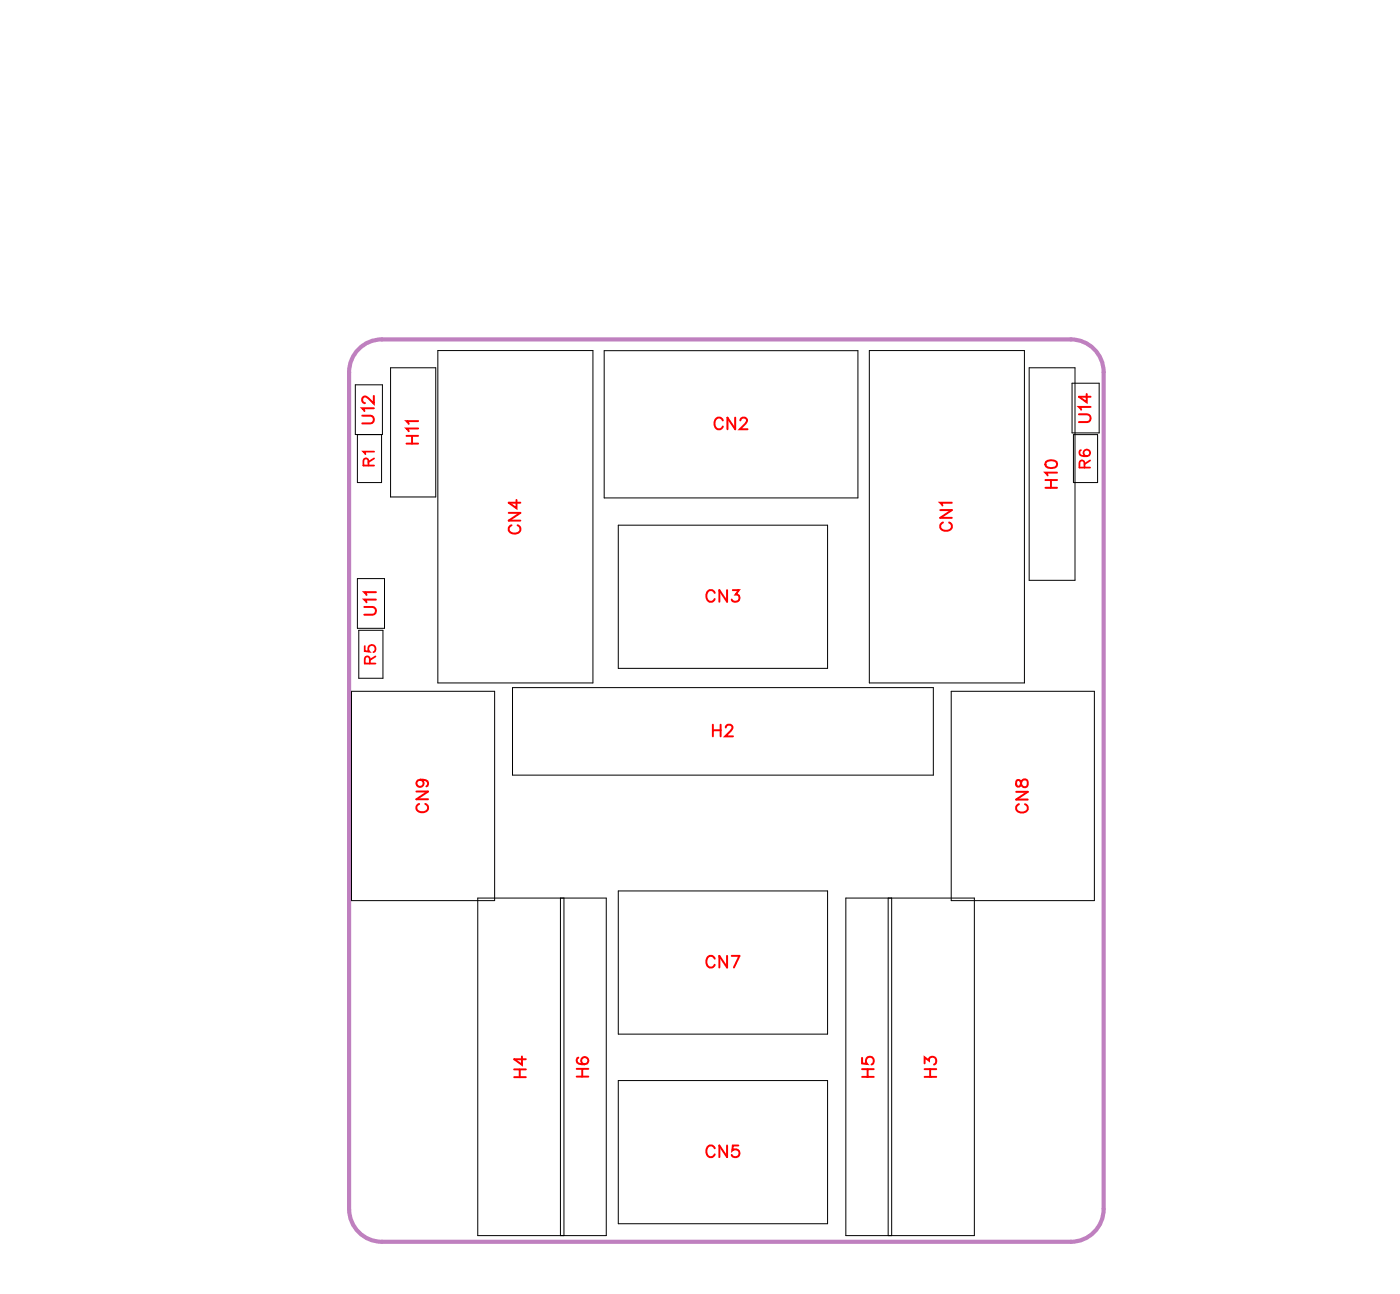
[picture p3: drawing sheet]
<svg xmlns="http://www.w3.org/2000/svg" width="85mm" height="79mm" viewBox="0 0 85 79" stroke-linecap="round" stroke-linejoin="round" font-family="sans-serif">
<path d="M21.9 21.3l.4-.3 .4-.2 .6-.1h42a2 2 0 0 1 2 2v51a2 2 0 0 1-2 2h-42a2 2 0 0 1-2-2v-51l.1-.5 .2-.5z" fill="none" stroke="#bf80bf" stroke-width=".25"/>
<g fill="none" stroke="#000" stroke-width=".06">
<path d="M21.7 23.5h1.6v3h-1.6zM21.8 26.5v2.9h1.5v-2.9M21.8 35.3h1.6v3h-1.6zM21.9 38.4h1.4v2.9h-1.4zM23.8 22.4h2.8v7.9h-2.8zM26.7 21.4h9.4v20.2h-9.4zM36.8 21.4h15.5v8.9h-15.5zM37.7 32h12.8v8.7h-12.8zM53 21.4h9.5v20.2h-9.5zM62.7 22.4h2.8v13h-2.8zM65.4 23.4h1.6v3h-1.6zM65.4 26.5h1.5v2.9h-1.5z"/>
<path d="M21.4 42.1h8.8v12.8h-8.8zM29.1 54.7h7.9v20.6h-7.9zM31.2 41.9h25.7v5.3h-25.7zM34.2 54.7v20.6M34.4 54.7v20.6M37.7 54.3h12.8v8.7h-12.8zM51.6 54.7h7.8v20.6h-7.8zM54.1 54.7v20.6M54.4 54.7v20.6M58 42.1h8.7v12.8h-8.7zM37.7 65.9h12.8v8.7h-12.8z"/>
</g>
<path d="M22.2 39.4v.3h.3a.23 .23 0 0 1 0-.3 .23 .23 0 0 1 .4 0 .23 .23 0 0 1-.1 .4M22.5 28.4l-.1-.4h-.2v.4h.6M22.8 27.5h-.6l.1 .2M22.8 27.9l-.3 .3M65.9 27.4l-.1 .1a.32 .32 0 0 0 .3 .4 .32 .32 0 0 0 .4-.3 .2 .2 0 0 0-.2-.2 .2 .2 0 0 0-.2 .2 .2 .2 0 0 0 .1 .2M66.1 28.5v-.4h-.2l-.1 .4h.7M66.5 28.1l-.4 .2M22.5 40.4v-.3l-.2-.1-.1 .4h.7M22.9 40l-.4 .2" fill="none" stroke="#f00" stroke-width=".11"/>
<g fill="none" stroke="#f00" stroke-width=".12">
<path d="M22.1 25.3h.5l.2 .2-.1 .3h-.6M22.2 37h.5l.2 .2-.1 .2-.6 .1M22.8 24.9h-.7l.1 .2M22.8 24.1v.5l-.3-.3-.3-.1-.1 .1v.1l.2 .2M22.9 36.5h-.7l.1 .2M22.9 36.1h-.7l.1 .2M24.8 27h.7M24.8 26.6h.7M25.1 26.6v.4M25.5 26.1h-.7l.1 .2M25.5 25.7h-.7l.1 .1M31 31.3h.7l-.7 .4h.7"/>
<path d="M31.2 32a.26 .26 0 0 0-.2 .3 .26 .26 0 0 0 .3 .2h.2a.26 .26 0 0 0 .2-.2 .26 .26 0 0 0-.1-.3M31.5 30.5v.5l-.5-.4h.7M43.6 36.1a.26 .26 0 0 0-.3-.1 .26 .26 0 0 0-.2 .2v.2a.26 .26 0 0 0 .2 .3 .26 .26 0 0 0 .3-.2M44.1 25.6a.26 .26 0 0 0-.3-.1 .26 .26 0 0 0-.2 .2v.2a.26 .26 0 0 0 .2 .3 .26 .26 0 0 0 .3-.2M44.3 36v.7l-.4-.7v.7M44.7 36h.3l-.2 .2a.24 .24 0 0 1 .2 .4 .24 .24 0 0 1-.4-.1M44.8 25.5v.7l-.5-.7v.7M45.1 25.6l.2-.1h.1l.1 .1-.1 .2-.3 .4h.5M57.3 31.1h.7l-.7 .5h.7M57.5 31.8a.26 .26 0 0 0-.2 .3 .26 .26 0 0 0 .3 .3h.2a.26 .26 0 0 0 .2-.3 .26 .26 0 0 0-.1-.3M58 30.6h-.7l.2 .2M63.7 29.7h.7"/>
<path d="M63.7 29.3h.7M63.8 28.2l.2-.1a.3 .3 0 0 1 .4 .2 .38 .38 0 0 1-.3 .2 .38 .38 0 0 1-.4-.2zM64.1 29.3v.4M64.4 28.8h-.7l.2 .2M65.8 25.3h.5l.2 .2-.1 .2h-.6M66.2 24v.5l-.4-.3h.7M66.5 24.8h-.7l.1 .2M25.4 48.2h.7l-.7 .5h.7M25.6 49a.26 .26 0 0 0-.2 .3 .26 .26 0 0 0 .3 .2h.1a.26 .26 0 0 0 .3-.2 .26 .26 0 0 0-.2-.3M25.6 47.5a.22 .22 0 0 1 .2 .3 .22 .22 0 0 1-.3 .1 .22 .22 0 0 1 0-.3l.1-.1a.34 .34 0 0 1 .5 .3l-.1 .1M43.5 44.2v.7M43.5 44.5h.4"/>
<path d="M43.6 58.4a.26 .26 0 0 0-.3-.1 .26 .26 0 0 0-.2 .2v.2a.26 .26 0 0 0 .2 .3 .26 .26 0 0 0 .3-.2M43.9 44.2v.7M44.2 44.3l.2-.1h.1l.2 .1-.1 .2-.4 .4h.5M44.3 58.3v.7l-.4-.7v.7M44.6 58.3h.5l-.4 .7M61.9 48.3h.8l-.8 .4h.8M62 47.6v.3h.1l.3-.4a.24 .24 0 0 1 .3 .2 .24 .24 0 0 1-.3 .3l-.1-.1-.1-.3zM62.1 49a.26 .26 0 0 0-.2 .3 .26 .26 0 0 0 .3 .2h.2a.26 .26 0 0 0 .3-.2 .26 .26 0 0 0-.2-.3M31.3 65.7h.8M31.3 65.2h.8M31.7 65.2v.5M31.8 64.4v.5l-.5-.3h.8"/>
<path d="M35.2 65.1h.7M35.2 65.6h.7M35.3 64.5h-.1a.35 .35 0 0 0 .2 .4 .35 .35 0 0 0 .5-.2 .22 .22 0 0 0-.2-.3 .22 .22 0 0 0-.3 .2 .22 .22 0 0 0 .2 .3M35.5 65.1v.5M43.6 70a.26 .26 0 0 0-.3-.2 .26 .26 0 0 0-.2 .3v.2a.26 .26 0 0 0 .2 .2 .26 .26 0 0 0 .3-.1M44.3 69.8v.7l-.4-.7v.7M45 69.8h-.3l-.1 .3a.25 .25 0 0 1 .4 0 .25 .25 0 0 1 0 .4 .25 .25 0 0 1-.4-.1M52.6 64.5v.3l.3 .1a.25 .25 0 0 1 0-.4 .25 .25 0 0 1 .3 0 .25 .25 0 0 1-.1 .4M52.6 65.6h.7M52.6 65.2h.7M52.9 65.2v.4M56.4 64.8v-.4l.2 .2a.24 .24 0 0 1 .4-.1 .24 .24 0 0 1-.1 .4"/>
<path d="M56.4 65.6h.7M56.4 65.2h.7M56.7 65.2v.4"/>
</g>
<g font-size="1.2" fill="#fff">
<text x="23.1" y="25.9" transform="rotate(-90 23.1 25.9)">U12</text>
<text x="25.8" y="27.1" transform="rotate(-90 25.8 27.1)">H11</text>
<text x="43.5" y="26.5">CN2</text>
<text x="64.7" y="29.8" transform="rotate(-90 64.7 29.8)">H10</text>
<text x="66.8" y="25.8" transform="rotate(-90 66.8 25.8)">U14</text>
<text x="32" y="32.6" transform="rotate(-90 32 32.6)">CN4</text>
<text x="58.3" y="32.4" transform="rotate(-90 58.3 32.4)">CN1</text>
<text x="23.2" y="37.5" transform="rotate(-90 23.2 37.5)">U11</text>
<text x="43" y="37">CN3</text>
<text x="43.4" y="45.2">H2</text>
<text x="26.4" y="49.6" transform="rotate(-90 26.4 49.6)">CN9</text>
<text x="63" y="49.6" transform="rotate(-90 63 49.6)">CN8</text>
<text x="43" y="59.3">CN7</text>
<text x="32.4" y="65.7" transform="rotate(-90 32.4 65.7)">H4</text>
<text x="36.2" y="65.7" transform="rotate(-90 36.2 65.7)">H6</text>
<text x="53.6" y="65.7" transform="rotate(-90 53.6 65.7)">H5</text>
<text x="57.4" y="65.7" transform="rotate(-90 57.4 65.7)">H3</text>
<text x="43" y="70.8">CN5</text>
</g>
<g font-size="1.1" fill="#fff">
<text x="23.1" y="28.4" transform="rotate(-90 23.1 28.4)">R1</text>
<text x="66.7" y="28.6" transform="rotate(-90 66.7 28.6)">R6</text>
<text x="23.2" y="40.5" transform="rotate(-90 23.2 40.5)">R5</text>
</g>
</svg>
